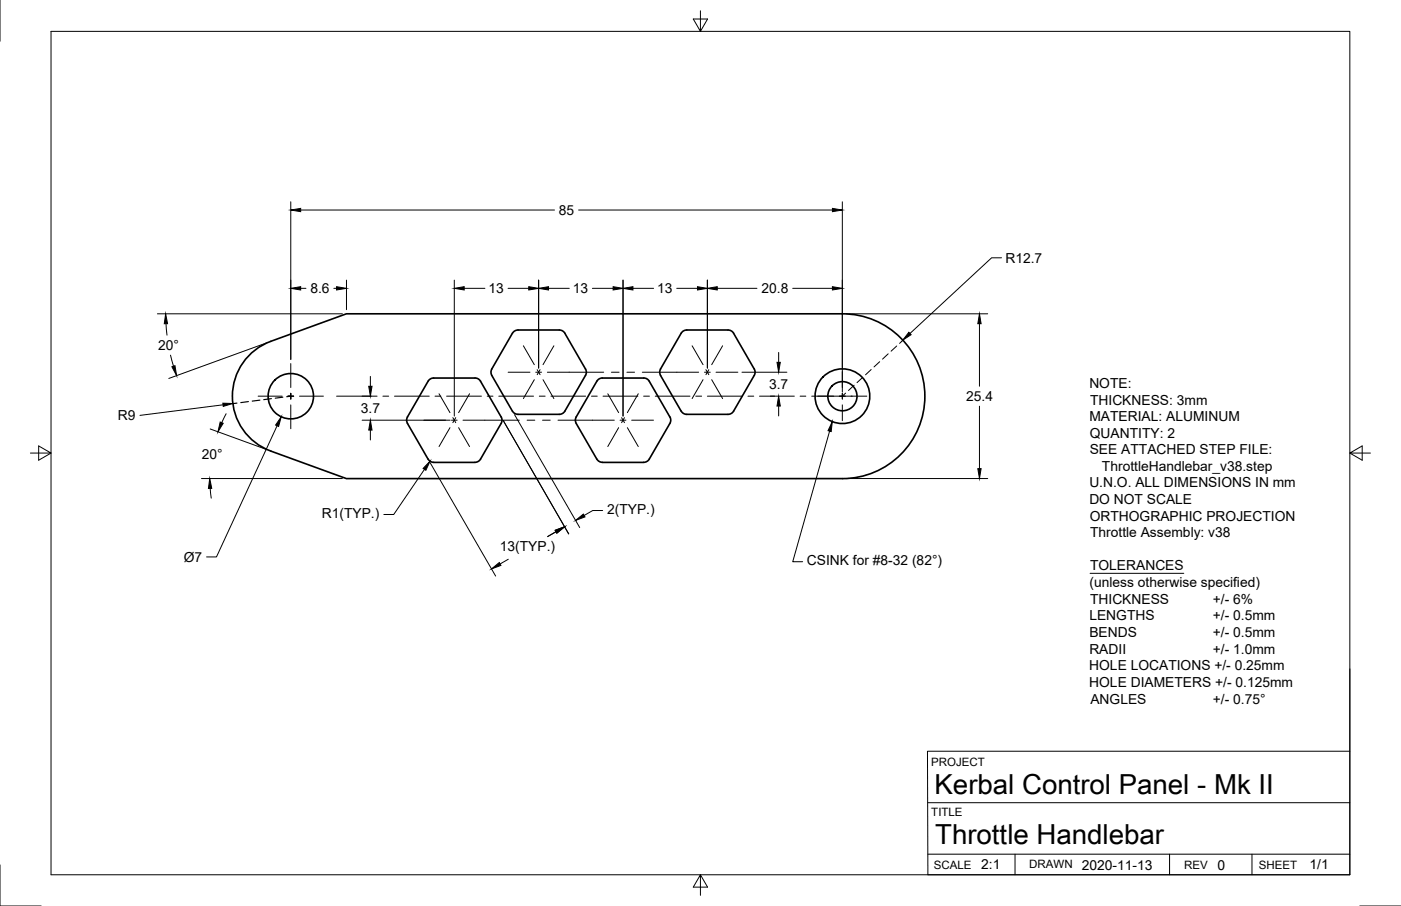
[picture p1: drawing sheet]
<svg xmlns="http://www.w3.org/2000/svg" width="432mm" height="279mm" viewBox="0 0 432 279" stroke-linecap="round" stroke-linejoin="round" font-family="sans-serif">
<!-- layer: Visible -->
<g fill="none" stroke="#000" stroke-width=".51">
<path d="M77.2 109.1a18.2 18.2 0 0 1 6.3-3.8l23.3-8.5h152.8a25.4 25.4 0 0 1 25.5 25.4 25.4 25.4 0 0 1-25.5 25.4h-152.8l-23.3-8.5a18 18 0 0 1-6.3-30zM174.1 102.8l6.4 11 .2 1.2-.2 .8-6.4 11M174.1 102.8l-.9-.9-.8-.1h-12.7l-.8 .1-1 .9-6.3 11-.3 .8 .3 1.2 6.3 11 1 .8 .8 .2h12.7l.8-.2 .9-.8M226.1 102.8l6.4 11 .2 1.2-.2 .8-6.4 11M226.1 102.8l-.9-.9-.8-.1h-12.7l-.8 .1-1 .9-6.3 11-.3 .8 .3 1.2 6.3 11 1 .8 .8 .2h12.7l.8-.2 .9-.8M206.5 128.6l-6.4-11-.9-.9-.8-.1-13.5 .1-.9 .9-6.4 11-.3 .8 .3 1.2 6.3 11M206.5 130.6l-6.4 11M206.5 128.6l.2 .8-.2 1.2M131.9 141.6l-6.3-11-.3-1.2 .3-.8 6.3-11 .6-.7 1.2-.3h13.1l.8 .3 .5 .7 6.4 11 .2 1.2-.2 .8-6.4 11M131.9 141.6l1 .8 .8 .2M133.7 142.6h12.7M148.1 141.6l-.9 .8-.8 .2"/>
<path d="M184 141.6l.9 .8 .8 .2M185.7 142.6h12.7M200.1 141.6l-.5 .6-1.2 .4"/>
<circle cx="89.6" cy="122.2" r="7"/>
<circle cx="259.6" cy="122.2" r="4.5"/>
<circle cx="259.6" cy="122.2" r="8.4"/>
</g>
<!-- layer: Border -->
<path d="M0 0v12.7M15.7 9.7h400.3v260.1h-400.3zM215.9 3.3v6.4l-2.2-3.8h4.4l-2.2 3.8M9.4 139.7h6.3l-3.8-2.2v4.4l3.8-2.2M416 139.7l3.8 2.2v-4.4l-3.8 2.2h6.4M0 266.7v12.7h12.7M215.9 269.8l2.2 3.8h-4.4l2.2-3.8v6.3M419.1 279.4h12.7" fill="none" stroke="#000" stroke-width=".31"/>
<!-- layer: Titleblock -->
<path d="M416 206.3v63.5h-130l-.1-38.1h130.1M286 247.5h130M286 263.4h130M312.8 263.4v6.4M360.5 263.4v6.4M385.9 263.4v6.4" fill="none" stroke="#000" stroke-width=".31"/>
<!-- layer: Annotations -->
<path d="M255.7 132.9l-11.4 40.3h3.1M336 176.8h28.8" fill="none" stroke="#000" stroke-width=".31"/>
<!-- layer: Center Lines -->
<g fill="none" stroke="#000" stroke-width=".31">
<path d="M89.6 112.1v7.4M156.6 114.8h6.7M161.3 106.6l3.4 5.9M164.7 117.1l-3.4 5.8M165.1 114.8h1.8M165.6 114l.9 1.5M166.5 114l-.9 1.5M167.4 117.1l3.3 5.8M168.7 114.8h6.7M170.7 106.6l-3.3 5.9M208.6 114.8h6.7M213.3 106.6l3.4 5.9"/>
<path d="M216.7 117.1l-3.4 5.8M217.1 114.8h1.8M217.6 114l.9 1.5M218.5 114l-.9 1.5M219.4 117.1l3.3 5.8M220.7 114.8h6.7M222.7 106.6l-3.3 5.9M259.6 114.6v4.9M79.6 122.2h7.4M88.7 122.2h1.8M89.6 121.3v1.8M89.6 124.9v7.3"/>
<path d="M92.3 122.2h7.4M103.7 122.2h12.5M118 122.2h1.8M121.6 122.2h10.7M130.6 129.6h6.8M134.1 122.2h1.8M135.3 121.4l3.4 5.9M137.6 122.2h10.8M138.7 131.9l-3.4 5.8M139.1 129.6h1.8M139.6 128.8l.9 1.5M140.5 128.8l-.9 1.5"/>
<path d="M141.4 131.9l3.3 5.8M142.7 129.6h6.7M144.7 121.4l-3.3 5.9M150.2 122.2h1.7M153.7 122.2h10.7M166.2 122.2h1.8M169.8 122.2h10.7M182.3 122.2h1.8M182.6 129.6h6.7M185.9 122.2h10.7M187.3 121.4l3.4 5.9M190.7 131.9l-3.4 5.8"/>
<path d="M191.1 129.6h1.8M191.6 128.8l.9 1.5M192.5 128.8l-.9 1.5M193.4 131.9l3.3 5.8M194.7 129.6h6.7M196.7 121.4l-3.3 5.9M198.4 122.2h1.8M202 122.2h10.7M214.4 122.2h1.8M218 122.2h10.7M230.5 122.2h1.8M234.1 122.2h10.7"/>
<path d="M246.6 122.2h1.8M250.2 122.2h17M259.6 121.3v1.8M259.6 124.9v4.8"/>
</g>
<!-- layer: Dimensions -->
<g fill="none" stroke="#000" stroke-width=".31">
<path d="M89.6 62.2v48.6M92.7 64.8h78.2M178.3 64.8h78.3M259.6 62.2v58.7M308.7 79.5h-3.1l-25.1 23.3M48.5 96.8h57M51.2 99.8l.3 3.6M92.7 88.9h1.6M102.9 88.9h.8M106.8 86.4v9.1M140 86.4v41.9M143.1 88.9h6.4"/>
<path d="M156.6 88.9h6.4M166 86.4v27.1M169.1 88.9h6.4M182.6 88.9h6.4M192 86.4v41.9M195.1 88.9h6.3M208.6 88.9h6.4M218 86.4v27.1M221.1 88.9h12.2M244.3 88.9h12.3M260.9 96.8h43.5M301.9 99.8v19.3"/>
<path d="M52.6 109.5l.9 3.4M82.3 105.7l-30.3 11M114.2 116.1v3M228.7 114.8h13.8M240 108.7v3M64.8 132.3l17.5 6.4M68.7 124.8l-25.6 3.3M69.7 127.6l-1.3 2.7M85.4 131.3l-18.7 40.4h-3M111.6 129.6h27.1M111.6 122.2h2.8M114.2 132.6v3.1"/>
<path d="M155.1 129.7l20.2 35M158.6 127.9l20.1 34.8M237.4 122.2h1.3M240 125.2v3.1M301.9 125.3v19.2M62.1 147.6h43.4M64.8 150.6l.3 3M130.8 144.7l-9.5 14h-3M132.6 142.7l20.2 35M185.7 157.4h-3l-2.7 1.6M260.9 147.6h43.5M156.7 172.5l-2.6 1.4"/>
<path d="M171.4 164l-2.7 1.5"/>
</g>
<g fill="#000" stroke="#000" stroke-width=".31">
<path d="M89.6 64.8l3.1-.5v1zM256.6 64.3l3 .5-3 .5zM51.1 96.8l.5 3h-1zM89.6 88.9l3.1-.5v1zM103.7 88.4l3.1 .5-3.1 .5zM140 88.9l3.1-.5v1zM163 88.4l3 .5-3 .5zM166 88.9l3.1-.5v1zM189 88.4l3 .5-3 .5zM192 88.9l3.1-.5v1zM215 88.4l3 .5-3 .5zM218 88.9l3.1-.5v1z"/>
<path d="M256.6 88.4l3 .5-3 .5zM301.9 96.8l.5 3h-1zM53 113.1l.9-.3 .5 3zM113.6 119.1h1.1l-.5 3.1zM239.5 111.7h1l-.5 3.1zM280.1 102.5l.7 .7-2.6 1.7zM68.7 124.3l3.1 .1-3 .9zM67.9 130.2l.9 .3-1.6 2.7zM86.7 128.5l-.8 3-1-.4zM114.2 129.6l.5 3h-1.1zM240 122.2l.5 3h-1zM64.6 147.6l.7 3h-1.1z"/>
<path d="M132.5 142.2l-1.2 2.8-.9-.5zM177.4 160.5l2.4-2 .5 .9zM301.4 144.5h1l-.5 3.1zM151.5 175.5l2.4-2 .5 .9zM171.1 163.5l2.9-1-2.4 1.9z"/>
</g>
<!-- layer: Annotations -->
<path d="M256.5 130l-.3 3.1-1-.3z" fill="#000" stroke="#000" stroke-width=".31"/>
<!-- layer: Phantom Lines -->
<g fill="none" stroke="#000" stroke-width=".31">
<path d="M175.4 114.8h10.7M188.4 114.8h2.4M193.2 114.8h2.4M198 114.8h10.6M263.2 118.8l-1.7 1.6M265.9 116.4l-1.8 1.6M268.5 114l-1.7 1.6M271.1 111.5l-1.7 1.7M273.7 109.1l-1.7 1.6M276.4 106.7l-1.8 1.6M278.3 104.9l-1 1M149.4 129.6h10.7"/>
<path d="M162.5 129.6h2.3M167.2 129.6h2.4M172 129.6h10.6M260.6 121.2l-1 1"/>
</g>
<path d="M73 124.3l-1.2 .2M76.6 123.8l-2.4 .4M80.1 123.4l-2.4 .3M83.7 122.9l-2.4 .4M87.2 122.5l-2.4 .3M89.6 122.2l-1.2 .1" fill="none" stroke="#000" stroke-width=".36"/>
<g font-size="8.5">
<text x="288" y="244.8">Kerbal Control Panel - Mk II</text>
<text x="288.2" y="260.2">Throttle Handlebar</text>
</g>
<g font-size="4.3">
<text x="172.3" y="66.3">85</text>
<text x="309.9" y="81">R12.7</text>
<text x="95.7" y="90.4">8.6</text>
<text x="150.5" y="90.4">13</text>
<text x="176.5" y="90.4">13</text>
<text x="202.5" y="90.4">13</text>
<text x="234.7" y="90.4">20.8</text>
<text x="48.8" y="107.9">20°</text>
<text x="237" y="120">3.7</text>
<text x="335.7" y="119.6">NOTE:</text>
<text x="297.8" y="123.7">25.4</text>
<text x="336" y="124.8">THICKNESS: 3mm</text>
<text x="36.4" y="129.6">R9</text>
<text x="111.2" y="127.4">3.7</text>
<text x="335.8" y="129.8">MATERIAL: ALUMINUM</text>
<text x="335.9" y="135">QUANTITY: 2</text>
<text x="62.2" y="141.4">20°</text>
<text x="335.9" y="140.1">SEE ATTACHED STEP FILE:</text>
<text x="339.6" y="145.2">ThrottleHandlebar_v38.step</text>
<text x="335.7" y="150.3">U.N.O. ALL DIMENSIONS IN mm</text>
<text x="335.7" y="155.5">DO NOT SCALE</text>
<text x="99.2" y="159.7">R1(TYP.)</text>
<text x="187.1" y="158.5">2(TYP.)</text>
<text x="335.9" y="160.6">ORTHOGRAPHIC PROJECTION</text>
<text x="336" y="165.7">Throttle Assembly: v38</text>
<text x="56.6" y="173.2">Ø7</text>
<text x="154.1" y="170">13(TYP.)</text>
<text x="248.7" y="174.3">CSINK for #8-32 (82°)</text>
<text x="336" y="175.9">TOLERANCES</text>
<text x="335.8" y="181">(unless otherwise specified)</text>
<text x="335.8" y="191.3">LENGTHS</text>
<text x="336" y="186.2">THICKNESS</text>
<text x="373.8" y="186.2">+/- 6%</text>
<text x="373.8" y="191.3">+/- 0.5mm</text>
<text x="335.8" y="196.4">BENDS</text>
<text x="373.8" y="196.4">+/- 0.5mm</text>
<text x="335.7" y="201.5">RADII</text>
<text x="373.8" y="201.5">+/- 1.0mm</text>
<text x="335.7" y="206.7">HOLE LOCATIONS +/- 0.25mm</text>
<text x="335.7" y="211.8">HOLE DIAMETERS +/- 0.125mm</text>
<text x="336.1" y="217">ANGLES</text>
<text x="373.8" y="217">+/- 0.75°</text>
<text x="302.4" y="267.9">2:1</text>
<text x="333.4" y="268.2">2020-11-13</text>
<text x="375.2" y="268.2">0</text>
<text x="403.6" y="268">1/1</text>
</g>
<g font-size="3.5">
<text x="287" y="236.2">PROJECT</text>
<text x="287" y="251.5">TITLE</text>
<text x="287.8" y="267.8">SCALE</text>
<text x="317.2" y="267.8">DRAWN</text>
<text x="365" y="267.9">REV</text>
<text x="388" y="267.9">SHEET</text>
</g>
</svg>
